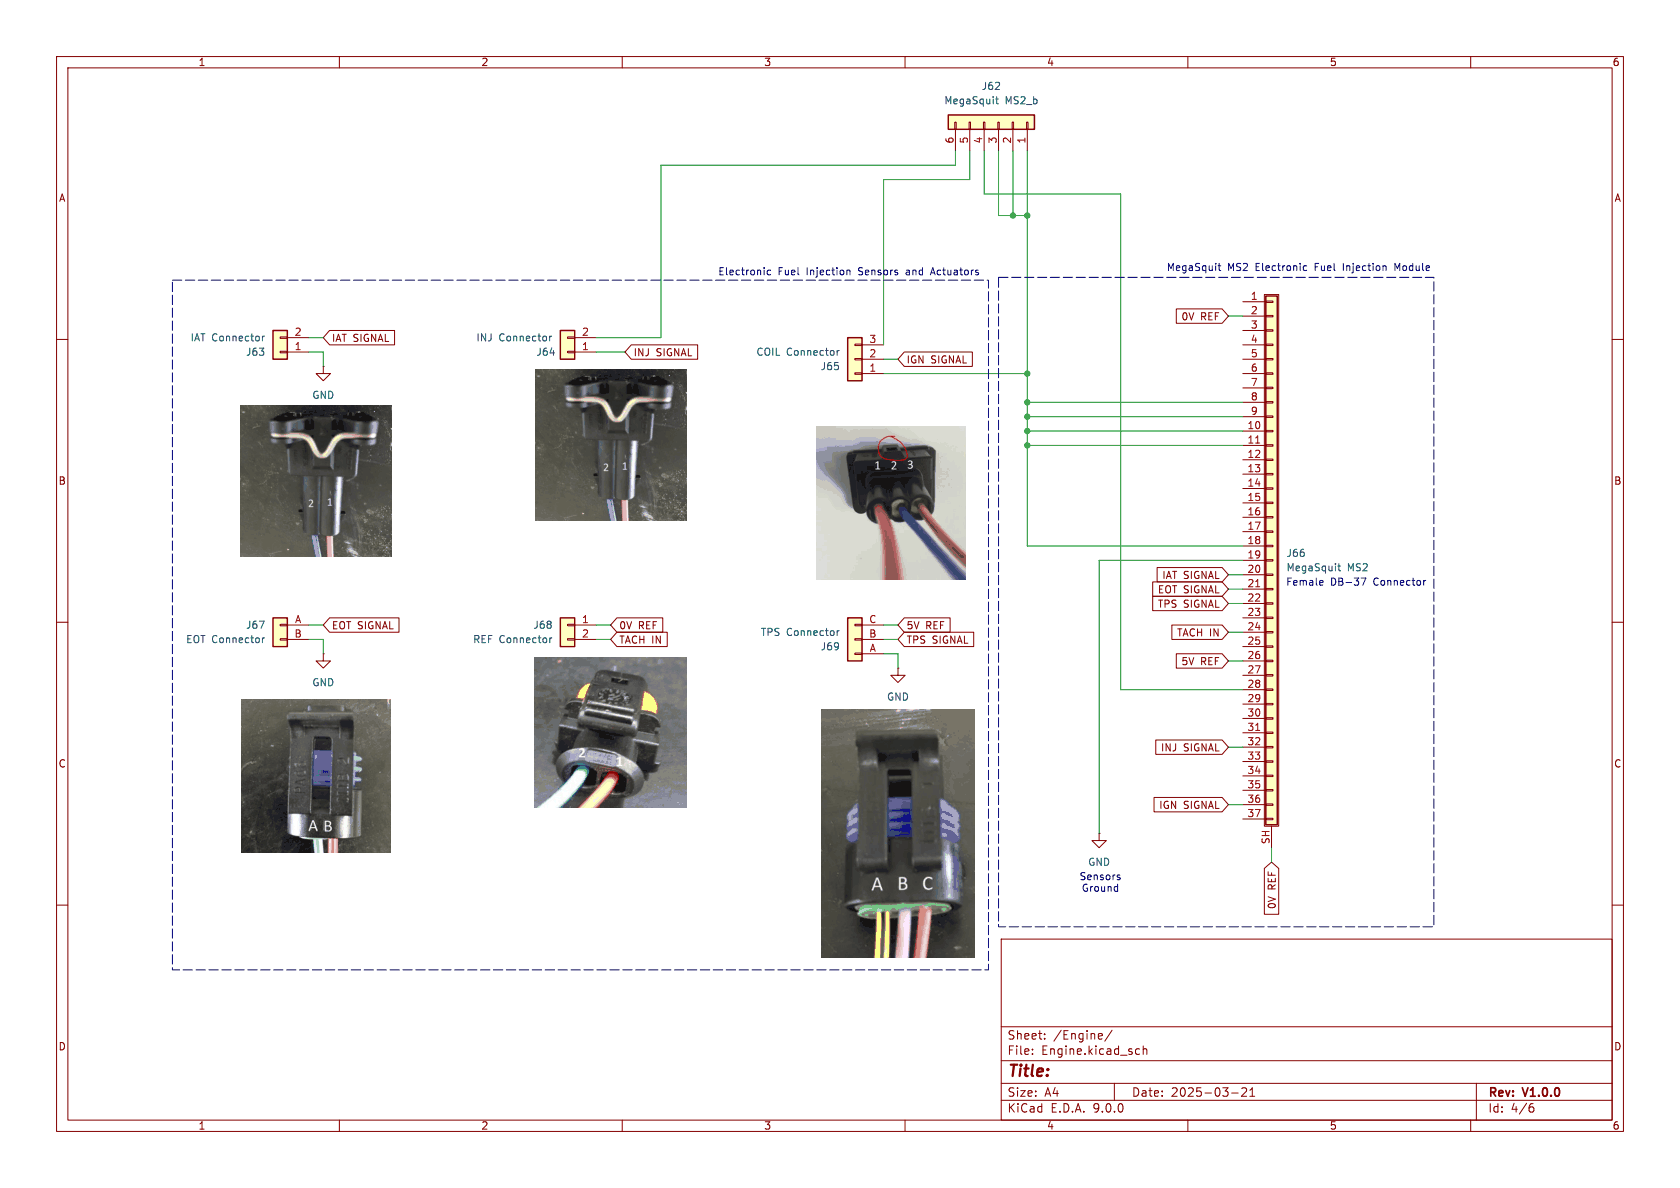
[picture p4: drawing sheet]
(kicad_sch
 (version 20250114)
 (generator "eeschema")
 (generator_version "9.0")
 (paper "A4")
 (title_block
  (date "2025-03-21")
  (rev "V1.0.0"))
 (lib_symbols
  (symbol "Conn_01x02_1"
   (pin_names
    (offset 1.016) (hide yes)) (exclude_from_sim no) (in_bom yes) (on_board yes)
   (property "Reference" "J6" (at 2.54 0.0001 0) (effects (font (size 1.27 1.27)) (justify left)))
   (property "Value" "EOT Connector" (at 2.54 -2.5399 0) (effects (font (size 1.27 1.27)) (justify left)))
   (property "Footprint" "" (at 0 0 0) (effects (font (size 1.27 1.27)) (hide yes)))
   (property "Datasheet" "~" (at 0 0 0) (effects (font (size 1.27 1.27)) (hide yes)))
   (property "Description" "Generic connector, single row, 01x02, script generated (kicad-library-utils/schlib/autogen/connector/)" (at 0 0 0) (effects (font (size 1.27 1.27)) (hide yes)))
   (symbol "Conn_01x02_1_1_1"
    (rectangle (start -1.27 1.27) (end 1.27 -3.81) (stroke (width 0.254) (type default)) (fill (type background)))
    (rectangle (start -1.27 0.127) (end 0 -0.127) (stroke (width 0.1524) (type default)) (fill (type none)))
    (rectangle (start -1.27 -2.413) (end 0 -2.667) (stroke (width 0.1524) (type default)) (fill (type none)))
    (pin passive line (at -5.08 0 0) (length 3.81) (name "Pin_1" (effects (font (size 1.27 1.27)))) (number "A" (effects (font (size 1.27 1.27)))))
    (pin passive line (at -5.08 -2.54 0) (length 3.81) (name "Pin_2" (effects (font (size 1.27 1.27)))) (number "B" (effects (font (size 1.27 1.27))))))
   (embedded_fonts no))
  (symbol "Conn_01x03_1"
   (pin_names
    (offset 1.016) (hide yes)) (exclude_from_sim no) (in_bom yes) (on_board yes)
   (property "Reference" "J?" (at 2.54 1.2701 0) (effects (font (size 1.27 1.27)) (justify left)))
   (property "Value" "TPS Connector" (at 2.54 -1.2699 0) (effects (font (size 1.27 1.27)) (justify left)))
   (property "Footprint" "" (at 0 0 0) (effects (font (size 1.27 1.27)) (hide yes)))
   (property "Datasheet" "~" (at 0 0 0) (effects (font (size 1.27 1.27)) (hide yes)))
   (property "Description" "Generic connector, single row, 01x03, script generated (kicad-library-utils/schlib/autogen/connector/)" (at 0 0 0) (effects (font (size 1.27 1.27)) (hide yes)))
   (symbol "Conn_01x03_1_1_1"
    (rectangle (start -1.27 3.81) (end 1.27 -3.81) (stroke (width 0.254) (type default)) (fill (type background)))
    (rectangle (start -1.27 2.667) (end 0 2.413) (stroke (width 0.1524) (type default)) (fill (type none)))
    (rectangle (start -1.27 0.127) (end 0 -0.127) (stroke (width 0.1524) (type default)) (fill (type none)))
    (rectangle (start -1.27 -2.413) (end 0 -2.667) (stroke (width 0.1524) (type default)) (fill (type none)))
    (pin passive line (at -5.08 2.54 0) (length 3.81) (name "Pin_1" (effects (font (size 1.27 1.27)))) (number "A" (effects (font (size 1.27 1.27)))))
    (pin passive line (at -5.08 0 0) (length 3.81) (name "Pin_2" (effects (font (size 1.27 1.27)))) (number "B" (effects (font (size 1.27 1.27)))))
    (pin passive line (at -5.08 -2.54 0) (length 3.81) (name "Pin_3" (effects (font (size 1.27 1.27)))) (number "C" (effects (font (size 1.27 1.27))))))
   (embedded_fonts no))
  (symbol "Connector_Generic:Conn_01x02"
   (pin_names
    (offset 1.016) (hide yes)) (exclude_from_sim no) (in_bom yes) (on_board yes)
   (property "Reference" "J" (at 0 2.54 0) (effects (font (size 1.27 1.27))))
   (property "Value" "Conn_01x02" (at 0 -5.08 0) (effects (font (size 1.27 1.27))))
   (property "Footprint" "" (at 0 0 0) (effects (font (size 1.27 1.27)) (hide yes)))
   (property "Datasheet" "~" (at 0 0 0) (effects (font (size 1.27 1.27)) (hide yes)))
   (property "Description" "Generic connector, single row, 01x02, script generated (kicad-library-utils/schlib/autogen/connector/)" (at 0 0 0) (effects (font (size 1.27 1.27)) (hide yes)))
   (symbol "Conn_01x02_1_1"
    (rectangle (start -1.27 1.27) (end 1.27 -3.81) (stroke (width 0.254) (type default)) (fill (type background)))
    (rectangle (start -1.27 0.127) (end 0 -0.127) (stroke (width 0.1524) (type default)) (fill (type none)))
    (rectangle (start -1.27 -2.413) (end 0 -2.667) (stroke (width 0.1524) (type default)) (fill (type none)))
    (pin passive line (at -5.08 0 0) (length 3.81) (name "Pin_1" (effects (font (size 1.27 1.27)))) (number "1" (effects (font (size 1.27 1.27)))))
    (pin passive line (at -5.08 -2.54 0) (length 3.81) (name "Pin_2" (effects (font (size 1.27 1.27)))) (number "2" (effects (font (size 1.27 1.27))))))
   (embedded_fonts no))
  (symbol "Connector_Generic:Conn_01x03"
   (pin_names
    (offset 1.016) (hide yes)) (exclude_from_sim no) (in_bom yes) (on_board yes)
   (property "Reference" "J" (at 0 5.08 0) (effects (font (size 1.27 1.27))))
   (property "Value" "Conn_01x03" (at 0 -5.08 0) (effects (font (size 1.27 1.27))))
   (property "Footprint" "" (at 0 0 0) (effects (font (size 1.27 1.27)) (hide yes)))
   (property "Datasheet" "~" (at 0 0 0) (effects (font (size 1.27 1.27)) (hide yes)))
   (property "Description" "Generic connector, single row, 01x03, script generated (kicad-library-utils/schlib/autogen/connector/)" (at 0 0 0) (effects (font (size 1.27 1.27)) (hide yes)))
   (symbol "Conn_01x03_1_1"
    (rectangle (start -1.27 3.81) (end 1.27 -3.81) (stroke (width 0.254) (type default)) (fill (type background)))
    (rectangle (start -1.27 2.667) (end 0 2.413) (stroke (width 0.1524) (type default)) (fill (type none)))
    (rectangle (start -1.27 0.127) (end 0 -0.127) (stroke (width 0.1524) (type default)) (fill (type none)))
    (rectangle (start -1.27 -2.413) (end 0 -2.667) (stroke (width 0.1524) (type default)) (fill (type none)))
    (pin passive line (at -5.08 2.54 0) (length 3.81) (name "Pin_1" (effects (font (size 1.27 1.27)))) (number "1" (effects (font (size 1.27 1.27)))))
    (pin passive line (at -5.08 0 0) (length 3.81) (name "Pin_2" (effects (font (size 1.27 1.27)))) (number "2" (effects (font (size 1.27 1.27)))))
    (pin passive line (at -5.08 -2.54 0) (length 3.81) (name "Pin_3" (effects (font (size 1.27 1.27)))) (number "3" (effects (font (size 1.27 1.27))))))
   (embedded_fonts no))
  (symbol "Connector_Generic:Conn_01x06"
   (pin_names
    (offset 1.016) (hide yes)) (exclude_from_sim no) (in_bom yes) (on_board yes)
   (property "Reference" "J" (at 0 7.62 0) (effects (font (size 1.27 1.27))))
   (property "Value" "Conn_01x06" (at 0 -10.16 0) (effects (font (size 1.27 1.27))))
   (property "Footprint" "" (at 0 0 0) (effects (font (size 1.27 1.27)) (hide yes)))
   (property "Datasheet" "~" (at 0 0 0) (effects (font (size 1.27 1.27)) (hide yes)))
   (property "Description" "Generic connector, single row, 01x06, script generated (kicad-library-utils/schlib/autogen/connector/)" (at 0 0 0) (effects (font (size 1.27 1.27)) (hide yes)))
   (symbol "Conn_01x06_1_1"
    (rectangle (start -1.27 6.35) (end 1.27 -8.89) (stroke (width 0.254) (type default)) (fill (type background)))
    (rectangle (start -1.27 5.207) (end 0 4.953) (stroke (width 0.1524) (type default)) (fill (type none)))
    (rectangle (start -1.27 2.667) (end 0 2.413) (stroke (width 0.1524) (type default)) (fill (type none)))
    (rectangle (start -1.27 0.127) (end 0 -0.127) (stroke (width 0.1524) (type default)) (fill (type none)))
    (rectangle (start -1.27 -2.413) (end 0 -2.667) (stroke (width 0.1524) (type default)) (fill (type none)))
    (rectangle (start -1.27 -4.953) (end 0 -5.207) (stroke (width 0.1524) (type default)) (fill (type none)))
    (rectangle (start -1.27 -7.493) (end 0 -7.747) (stroke (width 0.1524) (type default)) (fill (type none)))
    (pin passive line (at -5.08 5.08 0) (length 3.81) (name "Pin_1" (effects (font (size 1.27 1.27)))) (number "1" (effects (font (size 1.27 1.27)))))
    (pin passive line (at -5.08 2.54 0) (length 3.81) (name "Pin_2" (effects (font (size 1.27 1.27)))) (number "2" (effects (font (size 1.27 1.27)))))
    (pin passive line (at -5.08 0 0) (length 3.81) (name "Pin_3" (effects (font (size 1.27 1.27)))) (number "3" (effects (font (size 1.27 1.27)))))
    (pin passive line (at -5.08 -2.54 0) (length 3.81) (name "Pin_4" (effects (font (size 1.27 1.27)))) (number "4" (effects (font (size 1.27 1.27)))))
    (pin passive line (at -5.08 -5.08 0) (length 3.81) (name "Pin_5" (effects (font (size 1.27 1.27)))) (number "5" (effects (font (size 1.27 1.27)))))
    (pin passive line (at -5.08 -7.62 0) (length 3.81) (name "Pin_6" (effects (font (size 1.27 1.27)))) (number "6" (effects (font (size 1.27 1.27))))))
   (embedded_fonts no))
  (symbol "Connector_Generic_Shielded:Conn_01x37_Shielded"
   (pin_names
    (offset 1.016) (hide yes)) (exclude_from_sim no) (in_bom yes) (on_board yes)
   (property "Reference" "J" (at 0.254 48.006 0) (effects (font (size 1.27 1.27))))
   (property "Value" "Conn_01x37_Shielded" (at 1.016 -48.006 0) (effects (font (size 1.27 1.27)) (justify left)))
   (property "Footprint" "" (at 0 0 0) (effects (font (size 1.27 1.27)) (hide yes)))
   (property "Datasheet" "~" (at 0 0 0) (effects (font (size 1.27 1.27)) (hide yes)))
   (property "Description" "Generic shielded connector, single row, 01x37, script generated (kicad-library-utils/schlib/autogen/connector/)" (at 0 0 0) (effects (font (size 1.27 1.27)) (hide yes)))
   (symbol "Conn_01x37_Shielded_1_1"
    (rectangle (start -1.27 46.99) (end 1.27 -46.99) (stroke (width 0.1524) (type default)) (fill (type none)))
    (rectangle (start -1.016 46.736) (end 1.016 -46.736) (stroke (width 0.254) (type default)) (fill (type background)))
    (rectangle (start -1.016 45.847) (end 0.254 45.593) (stroke (width 0.1524) (type default)) (fill (type none)))
    (rectangle (start -1.016 43.307) (end 0.254 43.053) (stroke (width 0.1524) (type default)) (fill (type none)))
    (rectangle (start -1.016 40.767) (end 0.254 40.513) (stroke (width 0.1524) (type default)) (fill (type none)))
    (rectangle (start -1.016 38.227) (end 0.254 37.973) (stroke (width 0.1524) (type default)) (fill (type none)))
    (rectangle (start -1.016 35.687) (end 0.254 35.433) (stroke (width 0.1524) (type default)) (fill (type none)))
    (rectangle (start -1.016 33.147) (end 0.254 32.893) (stroke (width 0.1524) (type default)) (fill (type none)))
    (rectangle (start -1.016 30.607) (end 0.254 30.353) (stroke (width 0.1524) (type default)) (fill (type none)))
    (rectangle (start -1.016 28.067) (end 0.254 27.813) (stroke (width 0.1524) (type default)) (fill (type none)))
    (rectangle (start -1.016 25.527) (end 0.254 25.273) (stroke (width 0.1524) (type default)) (fill (type none)))
    (rectangle (start -1.016 22.987) (end 0.254 22.733) (stroke (width 0.1524) (type default)) (fill (type none)))
    (rectangle (start -1.016 20.447) (end 0.254 20.193) (stroke (width 0.1524) (type default)) (fill (type none)))
    (rectangle (start -1.016 17.907) (end 0.254 17.653) (stroke (width 0.1524) (type default)) (fill (type none)))
    (rectangle (start -1.016 15.367) (end 0.254 15.113) (stroke (width 0.1524) (type default)) (fill (type none)))
    (rectangle (start -1.016 12.827) (end 0.254 12.573) (stroke (width 0.1524) (type default)) (fill (type none)))
    (rectangle (start -1.016 10.287) (end 0.254 10.033) (stroke (width 0.1524) (type default)) (fill (type none)))
    (rectangle (start -1.016 7.747) (end 0.254 7.493) (stroke (width 0.1524) (type default)) (fill (type none)))
    (rectangle (start -1.016 5.207) (end 0.254 4.953) (stroke (width 0.1524) (type default)) (fill (type none)))
    (rectangle (start -1.016 2.667) (end 0.254 2.413) (stroke (width 0.1524) (type default)) (fill (type none)))
    (rectangle (start -1.016 0.127) (end 0.254 -0.127) (stroke (width 0.1524) (type default)) (fill (type none)))
    (rectangle (start -1.016 -2.413) (end 0.254 -2.667) (stroke (width 0.1524) (type default)) (fill (type none)))
    (rectangle (start -1.016 -4.953) (end 0.254 -5.207) (stroke (width 0.1524) (type default)) (fill (type none)))
    (rectangle (start -1.016 -7.493) (end 0.254 -7.747) (stroke (width 0.1524) (type default)) (fill (type none)))
    (rectangle (start -1.016 -10.033) (end 0.254 -10.287) (stroke (width 0.1524) (type default)) (fill (type none)))
    (rectangle (start -1.016 -12.573) (end 0.254 -12.827) (stroke (width 0.1524) (type default)) (fill (type none)))
    (rectangle (start -1.016 -15.113) (end 0.254 -15.367) (stroke (width 0.1524) (type default)) (fill (type none)))
    (rectangle (start -1.016 -17.653) (end 0.254 -17.907) (stroke (width 0.1524) (type default)) (fill (type none)))
    (rectangle (start -1.016 -20.193) (end 0.254 -20.447) (stroke (width 0.1524) (type default)) (fill (type none)))
    (rectangle (start -1.016 -22.733) (end 0.254 -22.987) (stroke (width 0.1524) (type default)) (fill (type none)))
    (rectangle (start -1.016 -25.273) (end 0.254 -25.527) (stroke (width 0.1524) (type default)) (fill (type none)))
    (rectangle (start -1.016 -27.813) (end 0.254 -28.067) (stroke (width 0.1524) (type default)) (fill (type none)))
    (rectangle (start -1.016 -30.353) (end 0.254 -30.607) (stroke (width 0.1524) (type default)) (fill (type none)))
    (rectangle (start -1.016 -32.893) (end 0.254 -33.147) (stroke (width 0.1524) (type default)) (fill (type none)))
    (rectangle (start -1.016 -35.433) (end 0.254 -35.687) (stroke (width 0.1524) (type default)) (fill (type none)))
    (rectangle (start -1.016 -37.973) (end 0.254 -38.227) (stroke (width 0.1524) (type default)) (fill (type none)))
    (rectangle (start -1.016 -40.513) (end 0.254 -40.767) (stroke (width 0.1524) (type default)) (fill (type none)))
    (rectangle (start -1.016 -43.053) (end 0.254 -43.307) (stroke (width 0.1524) (type default)) (fill (type none)))
    (rectangle (start -1.016 -45.593) (end 0.254 -45.847) (stroke (width 0.1524) (type default)) (fill (type none)))
    (pin passive line (at -5.08 45.72 0) (length 4.064) (name "Pin_1" (effects (font (size 1.27 1.27)))) (number "1" (effects (font (size 1.27 1.27)))))
    (pin passive line (at -5.08 43.18 0) (length 4.064) (name "Pin_2" (effects (font (size 1.27 1.27)))) (number "2" (effects (font (size 1.27 1.27)))))
    (pin passive line (at -5.08 40.64 0) (length 4.064) (name "Pin_3" (effects (font (size 1.27 1.27)))) (number "3" (effects (font (size 1.27 1.27)))))
    (pin passive line (at -5.08 38.1 0) (length 4.064) (name "Pin_4" (effects (font (size 1.27 1.27)))) (number "4" (effects (font (size 1.27 1.27)))))
    (pin passive line (at -5.08 35.56 0) (length 4.064) (name "Pin_5" (effects (font (size 1.27 1.27)))) (number "5" (effects (font (size 1.27 1.27)))))
    (pin passive line (at -5.08 33.02 0) (length 4.064) (name "Pin_6" (effects (font (size 1.27 1.27)))) (number "6" (effects (font (size 1.27 1.27)))))
    (pin passive line (at -5.08 30.48 0) (length 4.064) (name "Pin_7" (effects (font (size 1.27 1.27)))) (number "7" (effects (font (size 1.27 1.27)))))
    (pin passive line (at -5.08 27.94 0) (length 4.064) (name "Pin_8" (effects (font (size 1.27 1.27)))) (number "8" (effects (font (size 1.27 1.27)))))
    (pin passive line (at -5.08 25.4 0) (length 4.064) (name "Pin_9" (effects (font (size 1.27 1.27)))) (number "9" (effects (font (size 1.27 1.27)))))
    (pin passive line (at -5.08 22.86 0) (length 4.064) (name "Pin_10" (effects (font (size 1.27 1.27)))) (number "10" (effects (font (size 1.27 1.27)))))
    (pin passive line (at -5.08 20.32 0) (length 4.064) (name "Pin_11" (effects (font (size 1.27 1.27)))) (number "11" (effects (font (size 1.27 1.27)))))
    (pin passive line (at -5.08 17.78 0) (length 4.064) (name "Pin_12" (effects (font (size 1.27 1.27)))) (number "12" (effects (font (size 1.27 1.27)))))
    (pin passive line (at -5.08 15.24 0) (length 4.064) (name "Pin_13" (effects (font (size 1.27 1.27)))) (number "13" (effects (font (size 1.27 1.27)))))
    (pin passive line (at -5.08 12.7 0) (length 4.064) (name "Pin_14" (effects (font (size 1.27 1.27)))) (number "14" (effects (font (size 1.27 1.27)))))
    (pin passive line (at -5.08 10.16 0) (length 4.064) (name "Pin_15" (effects (font (size 1.27 1.27)))) (number "15" (effects (font (size 1.27 1.27)))))
    (pin passive line (at -5.08 7.62 0) (length 4.064) (name "Pin_16" (effects (font (size 1.27 1.27)))) (number "16" (effects (font (size 1.27 1.27)))))
    (pin passive line (at -5.08 5.08 0) (length 4.064) (name "Pin_17" (effects (font (size 1.27 1.27)))) (number "17" (effects (font (size 1.27 1.27)))))
    (pin passive line (at -5.08 2.54 0) (length 4.064) (name "Pin_18" (effects (font (size 1.27 1.27)))) (number "18" (effects (font (size 1.27 1.27)))))
    (pin passive line (at -5.08 0 0) (length 4.064) (name "Pin_19" (effects (font (size 1.27 1.27)))) (number "19" (effects (font (size 1.27 1.27)))))
    (pin passive line (at -5.08 -2.54 0) (length 4.064) (name "Pin_20" (effects (font (size 1.27 1.27)))) (number "20" (effects (font (size 1.27 1.27)))))
    (pin passive line (at -5.08 -5.08 0) (length 4.064) (name "Pin_21" (effects (font (size 1.27 1.27)))) (number "21" (effects (font (size 1.27 1.27)))))
    (pin passive line (at -5.08 -7.62 0) (length 4.064) (name "Pin_22" (effects (font (size 1.27 1.27)))) (number "22" (effects (font (size 1.27 1.27)))))
    (pin passive line (at -5.08 -10.16 0) (length 4.064) (name "Pin_23" (effects (font (size 1.27 1.27)))) (number "23" (effects (font (size 1.27 1.27)))))
    (pin passive line (at -5.08 -12.7 0) (length 4.064) (name "Pin_24" (effects (font (size 1.27 1.27)))) (number "24" (effects (font (size 1.27 1.27)))))
    (pin passive line (at -5.08 -15.24 0) (length 4.064) (name "Pin_25" (effects (font (size 1.27 1.27)))) (number "25" (effects (font (size 1.27 1.27)))))
    (pin passive line (at -5.08 -17.78 0) (length 4.064) (name "Pin_26" (effects (font (size 1.27 1.27)))) (number "26" (effects (font (size 1.27 1.27)))))
    (pin passive line (at -5.08 -20.32 0) (length 4.064) (name "Pin_27" (effects (font (size 1.27 1.27)))) (number "27" (effects (font (size 1.27 1.27)))))
    (pin passive line (at -5.08 -22.86 0) (length 4.064) (name "Pin_28" (effects (font (size 1.27 1.27)))) (number "28" (effects (font (size 1.27 1.27)))))
    (pin passive line (at -5.08 -25.4 0) (length 4.064) (name "Pin_29" (effects (font (size 1.27 1.27)))) (number "29" (effects (font (size 1.27 1.27)))))
    (pin passive line (at -5.08 -27.94 0) (length 4.064) (name "Pin_30" (effects (font (size 1.27 1.27)))) (number "30" (effects (font (size 1.27 1.27)))))
    (pin passive line (at -5.08 -30.48 0) (length 4.064) (name "Pin_31" (effects (font (size 1.27 1.27)))) (number "31" (effects (font (size 1.27 1.27)))))
    (pin passive line (at -5.08 -33.02 0) (length 4.064) (name "Pin_32" (effects (font (size 1.27 1.27)))) (number "32" (effects (font (size 1.27 1.27)))))
    (pin passive line (at -5.08 -35.56 0) (length 4.064) (name "Pin_33" (effects (font (size 1.27 1.27)))) (number "33" (effects (font (size 1.27 1.27)))))
    (pin passive line (at -5.08 -38.1 0) (length 4.064) (name "Pin_34" (effects (font (size 1.27 1.27)))) (number "34" (effects (font (size 1.27 1.27)))))
    (pin passive line (at -5.08 -40.64 0) (length 4.064) (name "Pin_35" (effects (font (size 1.27 1.27)))) (number "35" (effects (font (size 1.27 1.27)))))
    (pin passive line (at -5.08 -43.18 0) (length 4.064) (name "Pin_36" (effects (font (size 1.27 1.27)))) (number "36" (effects (font (size 1.27 1.27)))))
    (pin passive line (at -5.08 -45.72 0) (length 4.064) (name "Pin_37" (effects (font (size 1.27 1.27)))) (number "37" (effects (font (size 1.27 1.27)))))
    (pin passive line (at 0 -50.8 90) (length 3.81) (name "Shield" (effects (font (size 1.27 1.27)))) (number "SH" (effects (font (size 1.27 1.27))))))
   (embedded_fonts no))
  (symbol "power:GND"
   (power)
   (pin_numbers (hide yes))
   (pin_names
    (offset 0) (hide yes)) (exclude_from_sim no) (in_bom yes) (on_board yes)
   (property "Reference" "#PWR" (at 0 -6.35 0) (effects (font (size 1.27 1.27)) (hide yes)))
   (property "Value" "GND" (at 0 -3.81 0) (effects (font (size 1.27 1.27))))
   (property "Footprint" "" (at 0 0 0) (effects (font (size 1.27 1.27)) (hide yes)))
   (property "Datasheet" "" (at 0 0 0) (effects (font (size 1.27 1.27)) (hide yes)))
   (property "Description" "Power symbol creates a global label with name \"GND\" , ground" (at 0 0 0) (effects (font (size 1.27 1.27)) (hide yes)))
   (symbol "GND_0_1"
    (polyline (pts (xy 0 0) (xy 0 -1.27) (xy 1.27 -1.27) (xy 0 -2.54) (xy -1.27 -1.27) (xy 0 -1.27)) (stroke (width 0) (type default)) (fill (type none))))
   (symbol "GND_1_1"
    (pin power_in line (at 0 0 270) (length 0) (name "~" (effects (font (size 1.27 1.27)))) (number "1" (effects (font (size 1.27 1.27))))))
   (embedded_fonts no)))
 (rectangle
  (start 176.53 49.022)
  (end 253.492 163.83)
  (stroke (width 0) (type dash))
  (fill (type none)))
 (rectangle
  (start 30.48 49.53)
  (end 174.752 171.45)
  (stroke (width 0) (type dash))
  (fill (type none)))
 (text "Electronic Fuel Injection Sensors and Actuators"
  (exclude_from_sim no)
  (at 150.114 48.26 0)
  (effects (font (size 1.27 1.27))))
 (text "Sensors\nGround"
  (exclude_from_sim no)
  (at 194.564 156.21 0)
  (effects (font (size 1.27 1.27))))
 (text "MegaSquit MS2 Electronic Fuel Injection Module"
  (exclude_from_sim no)
  (at 229.616 47.498 0)
  (effects (font (size 1.27 1.27))))
 (text "Female DB-37 Connector"
  (exclude_from_sim no)
  (at 239.776 103.124 0)
  (effects (font (size 1.27 1.27))))
 (junction
  (at 181.61 78.74)
  (diameter 0)
  (color 0 0 0 0))
 (junction
  (at 181.61 76.2)
  (diameter 0)
  (color 0 0 0 0))
 (junction
  (at 181.61 73.66)
  (diameter 0)
  (color 0 0 0 0))
 (junction
  (at 179.07 38.1)
  (diameter 0)
  (color 0 0 0 0))
 (junction
  (at 181.61 66.04)
  (diameter 0)
  (color 0 0 0 0))
 (junction
  (at 181.61 71.12)
  (diameter 0)
  (color 0 0 0 0))
 (junction
  (at 181.61 38.1)
  (diameter 0)
  (color 0 0 0 0))
 (wire
  (pts (xy 57.15 113.03) (xy 54.61 113.03))
  (stroke (width 0) (type default)))
 (wire
  (pts (xy 181.61 78.74) (xy 219.71 78.74))
  (stroke (width 0) (type default)))
 (wire
  (pts (xy 181.61 76.2) (xy 219.71 76.2))
  (stroke (width 0) (type default)))
 (wire
  (pts (xy 110.49 62.23) (xy 105.41 62.23))
  (stroke (width 0) (type default)))
 (wire
  (pts (xy 198.12 34.29) (xy 198.12 121.92))
  (stroke (width 0) (type default)))
 (wire
  (pts (xy 57.15 59.69) (xy 54.61 59.69))
  (stroke (width 0) (type default)))
 (wire
  (pts (xy 181.61 71.12) (xy 181.61 73.66))
  (stroke (width 0) (type default)))
 (wire
  (pts (xy 181.61 73.66) (xy 219.71 73.66))
  (stroke (width 0) (type default)))
 (wire
  (pts (xy 158.75 115.57) (xy 156.21 115.57))
  (stroke (width 0) (type default)))
 (wire
  (pts (xy 156.21 31.75) (xy 171.45 31.75))
  (stroke (width 0) (type default)))
 (wire
  (pts (xy 217.17 132.08) (xy 219.71 132.08))
  (stroke (width 0) (type default)))
 (wire
  (pts (xy 217.17 106.68) (xy 219.71 106.68))
  (stroke (width 0) (type default)))
 (wire
  (pts (xy 217.17 104.14) (xy 219.71 104.14))
  (stroke (width 0) (type default)))
 (wire
  (pts (xy 181.61 78.74) (xy 181.61 96.52))
  (stroke (width 0) (type default)))
 (wire
  (pts (xy 194.31 99.06) (xy 219.71 99.06))
  (stroke (width 0) (type default)))
 (wire
  (pts (xy 217.17 55.88) (xy 219.71 55.88))
  (stroke (width 0) (type default)))
 (wire
  (pts (xy 217.17 116.84) (xy 219.71 116.84))
  (stroke (width 0) (type default)))
 (wire
  (pts (xy 217.17 142.24) (xy 219.71 142.24))
  (stroke (width 0) (type default)))
 (wire
  (pts (xy 156.21 66.04) (xy 181.61 66.04))
  (stroke (width 0) (type default)))
 (wire
  (pts (xy 176.53 38.1) (xy 179.07 38.1))
  (stroke (width 0) (type default)))
 (wire
  (pts (xy 217.17 101.6) (xy 219.71 101.6))
  (stroke (width 0) (type default)))
 (wire
  (pts (xy 217.17 111.76) (xy 219.71 111.76))
  (stroke (width 0) (type default)))
 (wire
  (pts (xy 171.45 26.67) (xy 171.45 31.75))
  (stroke (width 0) (type default)))
 (wire
  (pts (xy 181.61 78.74) (xy 181.61 76.2))
  (stroke (width 0) (type default)))
 (wire
  (pts (xy 158.75 63.5) (xy 156.21 63.5))
  (stroke (width 0) (type default)))
 (wire
  (pts (xy 107.95 110.49) (xy 105.41 110.49))
  (stroke (width 0) (type default)))
 (wire
  (pts (xy 158.75 115.57) (xy 158.75 118.11))
  (stroke (width 0) (type default)))
 (wire
  (pts (xy 181.61 26.67) (xy 181.61 38.1))
  (stroke (width 0) (type default)))
 (wire
  (pts (xy 181.61 38.1) (xy 181.61 66.04))
  (stroke (width 0) (type default)))
 (wire
  (pts (xy 179.07 26.67) (xy 179.07 38.1))
  (stroke (width 0) (type default)))
 (wire
  (pts (xy 173.99 26.67) (xy 173.99 34.29))
  (stroke (width 0) (type default)))
 (wire
  (pts (xy 107.95 113.03) (xy 105.41 113.03))
  (stroke (width 0) (type default)))
 (wire
  (pts (xy 57.15 64.77) (xy 57.15 62.23))
  (stroke (width 0) (type default)))
 (wire
  (pts (xy 224.79 152.4) (xy 224.79 149.86))
  (stroke (width 0) (type default)))
 (wire
  (pts (xy 57.15 62.23) (xy 54.61 62.23))
  (stroke (width 0) (type default)))
 (wire
  (pts (xy 57.15 110.49) (xy 54.61 110.49))
  (stroke (width 0) (type default)))
 (wire
  (pts (xy 181.61 96.52) (xy 219.71 96.52))
  (stroke (width 0) (type default)))
 (wire
  (pts (xy 173.99 34.29) (xy 198.12 34.29))
  (stroke (width 0) (type default)))
 (wire
  (pts (xy 198.12 121.92) (xy 219.71 121.92))
  (stroke (width 0) (type default)))
 (wire
  (pts (xy 105.41 59.69) (xy 116.84 59.69))
  (stroke (width 0) (type default)))
 (wire
  (pts (xy 156.21 31.75) (xy 156.21 60.96))
  (stroke (width 0) (type default)))
 (wire
  (pts (xy 158.75 110.49) (xy 156.21 110.49))
  (stroke (width 0) (type default)))
 (wire
  (pts (xy 181.61 71.12) (xy 219.71 71.12))
  (stroke (width 0) (type default)))
 (wire
  (pts (xy 168.91 29.21) (xy 116.84 29.21))
  (stroke (width 0) (type default)))
 (wire
  (pts (xy 168.91 26.67) (xy 168.91 29.21))
  (stroke (width 0) (type default)))
 (wire
  (pts (xy 116.84 29.21) (xy 116.84 59.69))
  (stroke (width 0) (type default)))
 (wire
  (pts (xy 176.53 26.67) (xy 176.53 38.1))
  (stroke (width 0) (type default)))
 (wire
  (pts (xy 181.61 66.04) (xy 181.61 71.12))
  (stroke (width 0) (type default)))
 (wire
  (pts (xy 179.07 38.1) (xy 181.61 38.1))
  (stroke (width 0) (type default)))
 (wire
  (pts (xy 158.75 113.03) (xy 156.21 113.03))
  (stroke (width 0) (type default)))
 (wire
  (pts (xy 181.61 76.2) (xy 181.61 73.66))
  (stroke (width 0) (type default)))
 (wire
  (pts (xy 57.15 115.57) (xy 57.15 113.03))
  (stroke (width 0) (type default)))
 (wire
  (pts (xy 194.31 99.06) (xy 194.31 147.32))
  (stroke (width 0) (type default)))
 (image
  (at 158.75 147.32)
  (scale 0.494787)
  (data))
 (image
  (at 107.95 129.54)
  (scale 0.539064)
  (data))
 (image
  (at 107.95 78.74)
  (scale 0.520389)
  (data))
 (image
  (at 157.48 88.9)
  (scale 0.504517)
  (data))
 (image
  (at 55.88 85.09)
  (scale 0.520389)
  (data))
 (image
  (at 55.88 137.16)
  (scale 0.534474)
  (data))
 (global_label "0V REF"
  (shape input)
  (at 107.95 110.49 0)
  (fields_autoplaced yes)
  (effects (font (size 1.27 1.27)) (justify left))
  (property "Intersheetrefs" "${INTERSHEET_REFS}" (at 117.7085 110.49 0) (effects (font (size 1.27 1.27)) (justify left) (hide yes))))
 (global_label "INJ SIGNAL"
  (shape input)
  (at 110.49 62.23 0)
  (fields_autoplaced yes)
  (effects (font (size 1.27 1.27)) (justify left))
  (property "Intersheetrefs" "${INTERSHEET_REFS}" (at 123.8772 62.23 0) (effects (font (size 1.27 1.27)) (justify left) (hide yes))))
 (global_label "TPS SIGNAL"
  (shape input)
  (at 158.75 113.03 0)
  (fields_autoplaced yes)
  (effects (font (size 1.27 1.27)) (justify left))
  (property "Intersheetrefs" "${INTERSHEET_REFS}" (at 172.6814 113.03 0) (effects (font (size 1.27 1.27)) (justify left) (hide yes))))
 (global_label "IAT SIGNAL"
  (shape input)
  (at 217.17 101.6 180)
  (fields_autoplaced yes)
  (effects (font (size 1.27 1.27)) (justify right))
  (property "Intersheetrefs" "${INTERSHEET_REFS}" (at 204.0247 101.6 0) (effects (font (size 1.27 1.27)) (justify right) (hide yes))))
 (global_label "TACH IN"
  (shape input)
  (at 217.17 111.76 180)
  (fields_autoplaced yes)
  (effects (font (size 1.27 1.27)) (justify right))
  (property "Intersheetrefs" "${INTERSHEET_REFS}" (at 206.6252 111.76 0) (effects (font (size 1.27 1.27)) (justify right) (hide yes))))
 (global_label "IGN SIGNAL"
  (shape input)
  (at 217.17 142.24 180)
  (fields_autoplaced yes)
  (effects (font (size 1.27 1.27)) (justify right))
  (property "Intersheetrefs" "${INTERSHEET_REFS}" (at 203.4804 142.24 0) (effects (font (size 1.27 1.27)) (justify right) (hide yes))))
 (global_label "EOT SIGNAL"
  (shape input)
  (at 217.17 104.14 180)
  (fields_autoplaced yes)
  (effects (font (size 1.27 1.27)) (justify right))
  (property "Intersheetrefs" "${INTERSHEET_REFS}" (at 203.2386 104.14 0) (effects (font (size 1.27 1.27)) (justify right) (hide yes))))
 (global_label "IAT SIGNAL"
  (shape input)
  (at 57.15 59.69 0)
  (fields_autoplaced yes)
  (effects (font (size 1.27 1.27)) (justify left))
  (property "Intersheetrefs" "${INTERSHEET_REFS}" (at 70.2953 59.69 0) (effects (font (size 1.27 1.27)) (justify left) (hide yes))))
 (global_label "TACH IN"
  (shape input)
  (at 107.95 113.03 0)
  (fields_autoplaced yes)
  (effects (font (size 1.27 1.27)) (justify left))
  (property "Intersheetrefs" "${INTERSHEET_REFS}" (at 118.4948 113.03 0) (effects (font (size 1.27 1.27)) (justify left) (hide yes))))
 (global_label "INJ SIGNAL"
  (shape input)
  (at 217.17 132.08 180)
  (fields_autoplaced yes)
  (effects (font (size 1.27 1.27)) (justify right))
  (property "Intersheetrefs" "${INTERSHEET_REFS}" (at 203.7828 132.08 0) (effects (font (size 1.27 1.27)) (justify right) (hide yes))))
 (global_label "IGN SIGNAL"
  (shape input)
  (at 158.75 63.5 0)
  (fields_autoplaced yes)
  (effects (font (size 1.27 1.27)) (justify left))
  (property "Intersheetrefs" "${INTERSHEET_REFS}" (at 172.4396 63.5 0) (effects (font (size 1.27 1.27)) (justify left) (hide yes))))
 (global_label "EOT SIGNAL"
  (shape input)
  (at 57.15 110.49 0)
  (fields_autoplaced yes)
  (effects (font (size 1.27 1.27)) (justify left))
  (property "Intersheetrefs" "${INTERSHEET_REFS}" (at 71.0814 110.49 0) (effects (font (size 1.27 1.27)) (justify left) (hide yes))))
 (global_label "5V REF"
  (shape input)
  (at 158.75 110.49 0)
  (fields_autoplaced yes)
  (effects (font (size 1.27 1.27)) (justify left))
  (property "Intersheetrefs" "${INTERSHEET_REFS}" (at 168.5085 110.49 0) (effects (font (size 1.27 1.27)) (justify left) (hide yes))))
 (global_label "TPS SIGNAL"
  (shape input)
  (at 217.17 106.68 180)
  (fields_autoplaced yes)
  (effects (font (size 1.27 1.27)) (justify right))
  (property "Intersheetrefs" "${INTERSHEET_REFS}" (at 203.2386 106.68 0) (effects (font (size 1.27 1.27)) (justify right) (hide yes))))
 (global_label "5V REF"
  (shape input)
  (at 217.17 116.84 180)
  (fields_autoplaced yes)
  (effects (font (size 1.27 1.27)) (justify right))
  (property "Intersheetrefs" "${INTERSHEET_REFS}" (at 207.4115 116.84 0) (effects (font (size 1.27 1.27)) (justify right) (hide yes))))
 (global_label "0V REF"
  (shape input)
  (at 224.79 152.4 270)
  (fields_autoplaced yes)
  (effects (font (size 1.27 1.27)) (justify right))
  (property "Intersheetrefs" "${INTERSHEET_REFS}" (at 224.79 162.1585 90) (effects (font (size 1.27 1.27)) (justify right) (hide yes))))
 (global_label "0V REF"
  (shape input)
  (at 217.17 55.88 180)
  (fields_autoplaced yes)
  (effects (font (size 1.27 1.27)) (justify right))
  (property "Intersheetrefs" "${INTERSHEET_REFS}" (at 207.4115 55.88 0) (effects (font (size 1.27 1.27)) (justify right) (hide yes))))
 (symbol
  (lib_id "Connector_Generic:Conn_01x02")
  (at 49.53 62.23 180)
  (unit 1)
  (exclude_from_sim no)
  (in_bom yes)
  (on_board yes)
  (dnp no)
  (property "Reference" "J63" (at 46.99 62.2301 0) (effects (font (size 1.27 1.27)) (justify left)))
  (property "Value" "IAT Connector" (at 46.99 59.6901 0) (effects (font (size 1.27 1.27)) (justify left)))
  (property "Footprint" "" (at 49.53 62.23 0) (effects (font (size 1.27 1.27)) (hide yes)))
  (property "Datasheet" "~" (at 49.53 62.23 0) (effects (font (size 1.27 1.27)) (hide yes)))
  (property "Description" "Generic connector, single row, 01x02, script generated (kicad-library-utils/schlib/autogen/connector/)" (at 49.53 62.23 0) (effects (font (size 1.27 1.27)) (hide yes)))
  (pin "1")
  (pin "2"))
 (symbol
  (lib_id "power:GND")
  (at 158.75 118.11 0)
  (unit 1)
  (exclude_from_sim no)
  (in_bom yes)
  (on_board yes)
  (dnp no)
  (fields_autoplaced yes)
  (property "Reference" "#PWR03" (at 158.75 124.46 0) (effects (font (size 1.27 1.27)) (hide yes)))
  (property "Value" "GND" (at 158.75 123.19 0) (effects (font (size 1.27 1.27))))
  (property "Footprint" "" (at 158.75 118.11 0) (effects (font (size 1.27 1.27)) (hide yes)))
  (property "Datasheet" "" (at 158.75 118.11 0) (effects (font (size 1.27 1.27)) (hide yes)))
  (property "Description" "Power symbol creates a global label with name \"GND\" , ground" (at 158.75 118.11 0) (effects (font (size 1.27 1.27)) (hide yes)))
  (pin "1"))
 (symbol
  (lib_id "power:GND")
  (at 194.31 147.32 0)
  (unit 1)
  (exclude_from_sim no)
  (in_bom yes)
  (on_board yes)
  (dnp no)
  (fields_autoplaced yes)
  (property "Reference" "#PWR04" (at 194.31 153.67 0) (effects (font (size 1.27 1.27)) (hide yes)))
  (property "Value" "GND" (at 194.31 152.4 0) (effects (font (size 1.27 1.27))))
  (property "Footprint" "" (at 194.31 147.32 0) (effects (font (size 1.27 1.27)) (hide yes)))
  (property "Datasheet" "" (at 194.31 147.32 0) (effects (font (size 1.27 1.27)) (hide yes)))
  (property "Description" "Power symbol creates a global label with name \"GND\" , ground" (at 194.31 147.32 0) (effects (font (size 1.27 1.27)) (hide yes)))
  (pin "1"))
 (symbol
  (lib_id "Connector_Generic:Conn_01x02")
  (at 100.33 62.23 180)
  (unit 1)
  (exclude_from_sim no)
  (in_bom yes)
  (on_board yes)
  (dnp no)
  (property "Reference" "J64" (at 96.52 62.23 0) (effects (font (size 1.27 1.27))))
  (property "Value" "INJ Connector" (at 90.932 59.69 0) (effects (font (size 1.27 1.27))))
  (property "Footprint" "" (at 100.33 62.23 0) (effects (font (size 1.27 1.27)) (hide yes)))
  (property "Datasheet" "~" (at 100.33 62.23 0) (effects (font (size 1.27 1.27)) (hide yes)))
  (property "Description" "Generic connector, single row, 01x02, script generated (kicad-library-utils/schlib/autogen/connector/)" (at 100.33 62.23 0) (effects (font (size 1.27 1.27)) (hide yes)))
  (pin "1")
  (pin "2"))
 (symbol
  (lib_id "power:GND")
  (at 57.15 64.77 0)
  (unit 1)
  (exclude_from_sim no)
  (in_bom yes)
  (on_board yes)
  (dnp no)
  (fields_autoplaced yes)
  (property "Reference" "#PWR01" (at 57.15 71.12 0) (effects (font (size 1.27 1.27)) (hide yes)))
  (property "Value" "GND" (at 57.15 69.85 0) (effects (font (size 1.27 1.27))))
  (property "Footprint" "" (at 57.15 64.77 0) (effects (font (size 1.27 1.27)) (hide yes)))
  (property "Datasheet" "" (at 57.15 64.77 0) (effects (font (size 1.27 1.27)) (hide yes)))
  (property "Description" "Power symbol creates a global label with name \"GND\" , ground" (at 57.15 64.77 0) (effects (font (size 1.27 1.27)) (hide yes)))
  (pin "1"))
 (symbol
  (lib_id "Connector_Generic:Conn_01x02")
  (at 100.33 110.49 0)
  (mirror y)
  (unit 1)
  (exclude_from_sim no)
  (in_bom yes)
  (on_board yes)
  (dnp no)
  (fields_autoplaced yes)
  (property "Reference" "J68" (at 97.79 110.4899 0) (effects (font (size 1.27 1.27)) (justify left)))
  (property "Value" "REF Connector" (at 97.79 113.0299 0) (effects (font (size 1.27 1.27)) (justify left)))
  (property "Footprint" "" (at 100.33 110.49 0) (effects (font (size 1.27 1.27)) (hide yes)))
  (property "Datasheet" "~" (at 100.33 110.49 0) (effects (font (size 1.27 1.27)) (hide yes)))
  (property "Description" "Generic connector, single row, 01x02, script generated (kicad-library-utils/schlib/autogen/connector/)" (at 100.33 110.49 0) (effects (font (size 1.27 1.27)) (hide yes)))
  (pin "1")
  (pin "2"))
 (symbol
  (lib_name "Conn_01x02_1")
  (lib_id "Connector_Generic:Conn_01x02")
  (at 49.53 110.49 0)
  (mirror y)
  (unit 1)
  (exclude_from_sim no)
  (in_bom yes)
  (on_board yes)
  (dnp no)
  (fields_autoplaced yes)
  (property "Reference" "J67" (at 46.99 110.4899 0) (effects (font (size 1.27 1.27)) (justify left)))
  (property "Value" "EOT Connector" (at 46.99 113.0299 0) (effects (font (size 1.27 1.27)) (justify left)))
  (property "Footprint" "" (at 49.53 110.49 0) (effects (font (size 1.27 1.27)) (hide yes)))
  (property "Datasheet" "~" (at 49.53 110.49 0) (effects (font (size 1.27 1.27)) (hide yes)))
  (property "Description" "Generic connector, single row, 01x02, script generated (kicad-library-utils/schlib/autogen/connector/)" (at 49.53 110.49 0) (effects (font (size 1.27 1.27)) (hide yes)))
  (pin "B")
  (pin "A"))
 (symbol
  (lib_id "power:GND")
  (at 57.15 115.57 0)
  (unit 1)
  (exclude_from_sim no)
  (in_bom yes)
  (on_board yes)
  (dnp no)
  (fields_autoplaced yes)
  (property "Reference" "#PWR02" (at 57.15 121.92 0) (effects (font (size 1.27 1.27)) (hide yes)))
  (property "Value" "GND" (at 57.15 120.65 0) (effects (font (size 1.27 1.27))))
  (property "Footprint" "" (at 57.15 115.57 0) (effects (font (size 1.27 1.27)) (hide yes)))
  (property "Datasheet" "" (at 57.15 115.57 0) (effects (font (size 1.27 1.27)) (hide yes)))
  (property "Description" "Power symbol creates a global label with name \"GND\" , ground" (at 57.15 115.57 0) (effects (font (size 1.27 1.27)) (hide yes)))
  (pin "1"))
 (symbol
  (lib_id "Connector_Generic_Shielded:Conn_01x37_Shielded")
  (at 224.79 99.06 0)
  (unit 1)
  (exclude_from_sim no)
  (in_bom yes)
  (on_board yes)
  (dnp no)
  (fields_autoplaced yes)
  (property "Reference" "J66" (at 227.33 97.7899 0) (effects (font (size 1.27 1.27)) (justify left)))
  (property "Value" "MegaSquit MS2" (at 227.33 100.3299 0) (effects (font (size 1.27 1.27)) (justify left)))
  (property "Footprint" "" (at 224.79 99.06 0) (effects (font (size 1.27 1.27)) (hide yes)))
  (property "Datasheet" "~" (at 224.79 99.06 0) (effects (font (size 1.27 1.27)) (hide yes)))
  (property "Description" "Generic shielded connector, single row, 01x37, script generated (kicad-library-utils/schlib/autogen/connector/)" (at 224.79 99.06 0) (effects (font (size 1.27 1.27)) (hide yes)))
  (pin "23")
  (pin "12")
  (pin "13")
  (pin "9")
  (pin "26")
  (pin "10")
  (pin "4")
  (pin "19")
  (pin "34")
  (pin "SH")
  (pin "18")
  (pin "33")
  (pin "6")
  (pin "30")
  (pin "22")
  (pin "35")
  (pin "32")
  (pin "5")
  (pin "29")
  (pin "3")
  (pin "7")
  (pin "14")
  (pin "1")
  (pin "16")
  (pin "17")
  (pin "15")
  (pin "24")
  (pin "27")
  (pin "21")
  (pin "2")
  (pin "25")
  (pin "36")
  (pin "8")
  (pin "28")
  (pin "31")
  (pin "11")
  (pin "37")
  (pin "20"))
 (symbol
  (lib_name "Conn_01x03_1")
  (lib_id "Connector_Generic:Conn_01x03")
  (at 151.13 113.03 180)
  (unit 1)
  (exclude_from_sim no)
  (in_bom yes)
  (on_board yes)
  (dnp no)
  (property "Reference" "J69" (at 148.59 114.3001 0) (effects (font (size 1.27 1.27)) (justify left)))
  (property "Value" "TPS Connector" (at 148.59 111.7601 0) (effects (font (size 1.27 1.27)) (justify left)))
  (property "Footprint" "" (at 151.13 113.03 0) (effects (font (size 1.27 1.27)) (hide yes)))
  (property "Datasheet" "~" (at 151.13 113.03 0) (effects (font (size 1.27 1.27)) (hide yes)))
  (property "Description" "Generic connector, single row, 01x03, script generated (kicad-library-utils/schlib/autogen/connector/)" (at 151.13 113.03 0) (effects (font (size 1.27 1.27)) (hide yes)))
  (pin "A")
  (pin "C")
  (pin "B"))
 (symbol
  (lib_id "Connector_Generic:Conn_01x06")
  (at 176.53 21.59 270)
  (mirror x)
  (unit 1)
  (exclude_from_sim no)
  (in_bom yes)
  (on_board yes)
  (dnp no)
  (property "Reference" "J62" (at 175.26 15.24 90) (effects (font (size 1.27 1.27))))
  (property "Value" "MegaSquit MS2_b" (at 175.26 17.78 90) (effects (font (size 1.27 1.27))))
  (property "Footprint" "" (at 176.53 21.59 0) (effects (font (size 1.27 1.27)) (hide yes)))
  (property "Datasheet" "~" (at 176.53 21.59 0) (effects (font (size 1.27 1.27)) (hide yes)))
  (property "Description" "Generic connector, single row, 01x06, script generated (kicad-library-utils/schlib/autogen/connector/)" (at 176.53 21.59 0) (effects (font (size 1.27 1.27)) (hide yes)))
  (pin "1")
  (pin "3")
  (pin "4")
  (pin "5")
  (pin "6")
  (pin "2"))
 (symbol
  (lib_id "Connector_Generic:Conn_01x03")
  (at 151.13 63.5 180)
  (unit 1)
  (exclude_from_sim no)
  (in_bom yes)
  (on_board yes)
  (dnp no)
  (property "Reference" "J65" (at 148.59 64.7701 0) (effects (font (size 1.27 1.27)) (justify left)))
  (property "Value" "COIL Connector" (at 148.59 62.2301 0) (effects (font (size 1.27 1.27)) (justify left)))
  (property "Footprint" "" (at 151.13 63.5 0) (effects (font (size 1.27 1.27)) (hide yes)))
  (property "Datasheet" "~" (at 151.13 63.5 0) (effects (font (size 1.27 1.27)) (hide yes)))
  (property "Description" "Generic connector, single row, 01x03, script generated (kicad-library-utils/schlib/autogen/connector/)" (at 151.13 63.5 0) (effects (font (size 1.27 1.27)) (hide yes)))
  (pin "2")
  (pin "1")
  (pin "3")))
